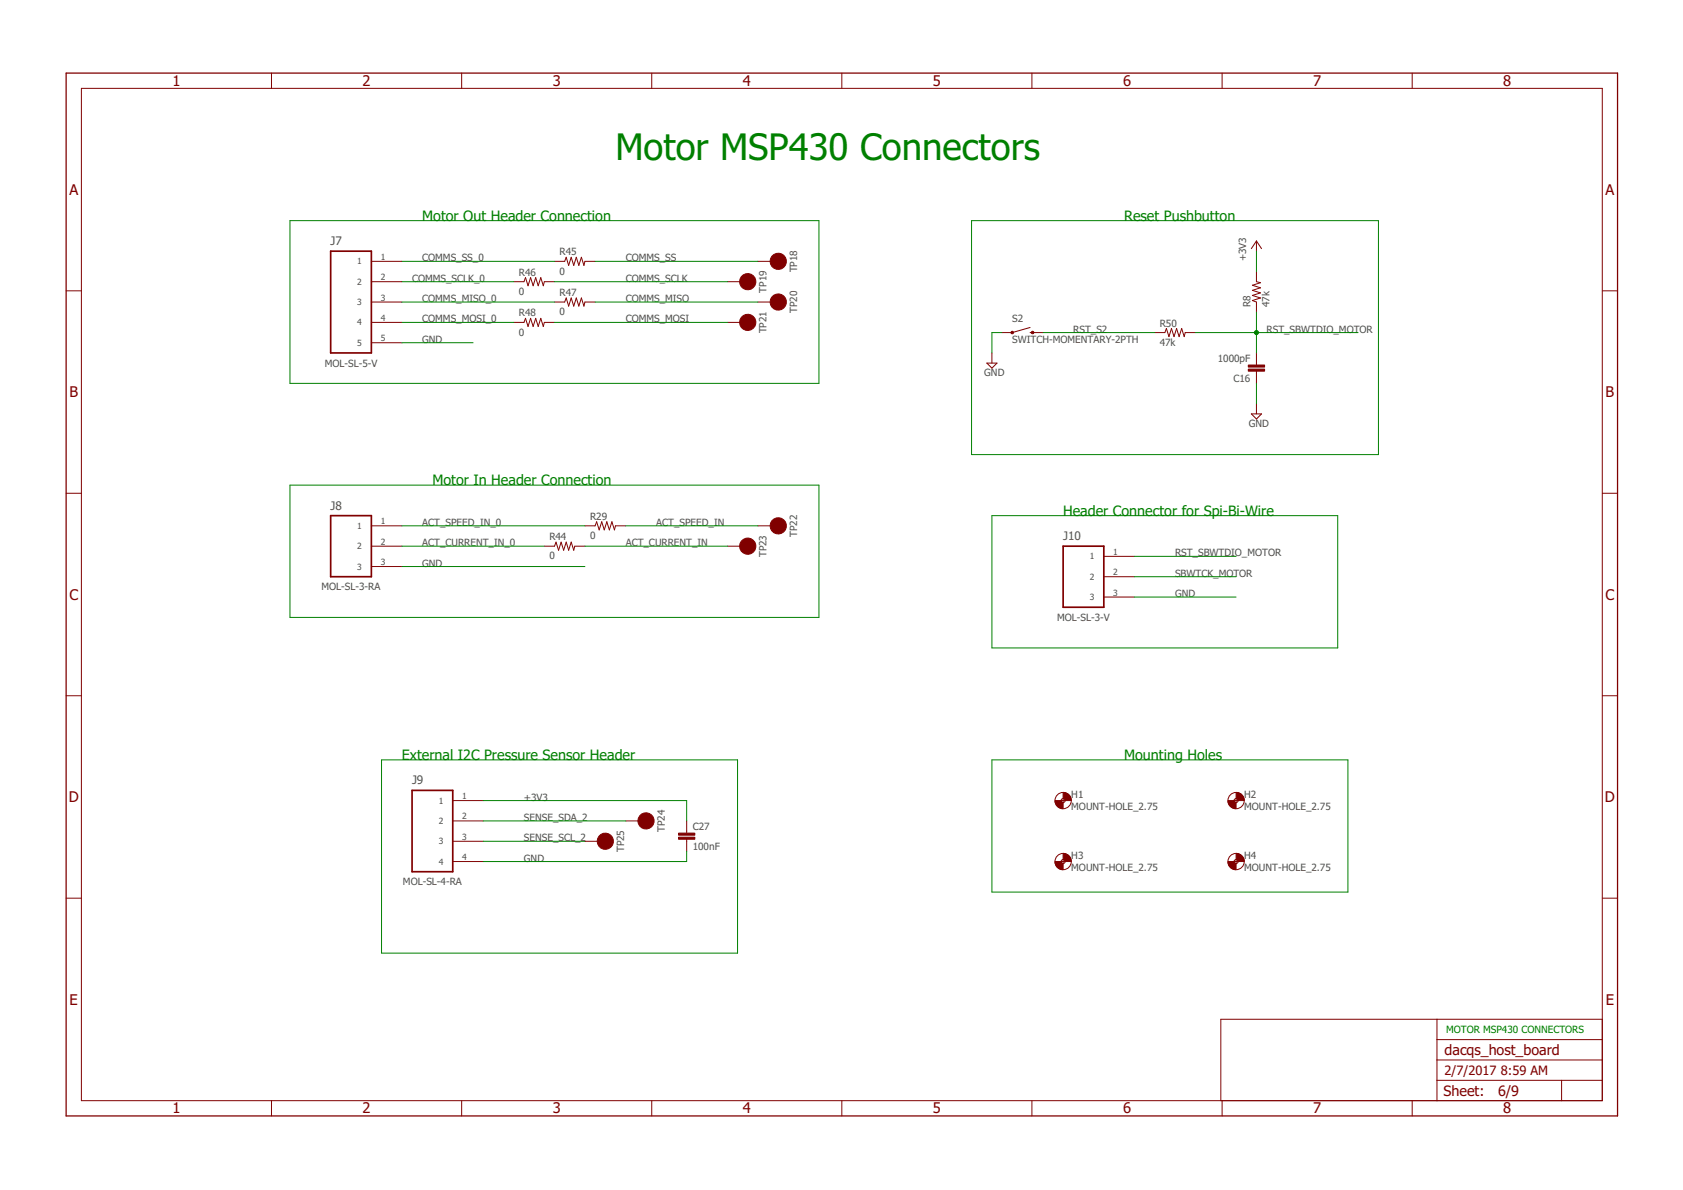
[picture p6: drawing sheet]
<svg xmlns="http://www.w3.org/2000/svg" width="420mm" height="297mm" viewBox="0 0 420 297" stroke-linecap="round" stroke-linejoin="round" font-family="sans-serif">
<g fill="none" stroke="#800000" stroke-width=".25">
<path d="M67.8 18.2v3.9M115.3 18.2v3.9M162.7 18.2v3.9M210.2 18.2v3.9M257.6 18.2v3.9M305.1 18.2v3.9M352.6 18.2v3.9M20.3 22.1h379.7v252.6h-379.7zM16.5 72.6h3.8M92.7 70.3h7.6M92.7 75.4h7.6M92.7 65.2h7.6"/>
<path d="M128.3 70.3h2.5l.4-1 .6 2 .7-2 .6 2 .6-2 .7 2 .6-2 .6 2 .3-1h2.5M138.4 75.4h2.6l.4-1 .6 2 .6-2 .6 2 .7-2 .6 2 .6-2 .7 2 .2-1h2.6M138.4 65.2h2.6l.4-1 .6 2.1 .6-2.1 .6 2.1 .7-2.1 .6 2.1 .6-2.1 .7 2.1 .2-1.1h2.6M181.6 70.3h5.1M189.2 75.4h5.1M189.2 65.2h5.1M313.7 67.8v2.5l1 .3-2 .6 2 .6-2 .7 2 .6-2 .6 2 .7-2 .6 1 .4v2.5M313.7 60.2v2.5M313.7 60.2l1.2 1.9M313.7 60.2l-1.3 1.9M400 72.6h3.8M92.7 80.5h7.6"/>
<path d="M92.7 85.6h7.6M128.3 80.5h2.5l.4-1 .6 2 .7-2 .6 2 .6-2 .7 2 .6-2 .6 2 .3-1h2.5M181.6 80.5h5.1M246.4 90.6h2.5l-1.3 1.3zM247.6 88.1v2.5M257.2 81.7l-4.5 1.3h-2.5M257.2 83h3.1M288.3 83h2.5l.4-1 .6 2 .7-2 .6 2 .6-2 .7 2 .6-2 .6 2 .3-1h2.5M313.7 88.1v3M313.7 92.6v3.1M312.4 103.3h2.5l-1.2 1.3zM313.7 100.8v2.5"/>
<path d="M16.5 123.1h3.8M92.7 136.3h7.6M92.7 131.3h7.6M135.9 136.3h2.5l.4-1 .6 2.1 .7-2.1 .6 2.1 .7-2.1 .6 2.1 .6-2.1 .6 2.1 .3-1.1h2.5M146 131.3h2.6l.3-1.1 .7 2.1 .6-2.1 .7 2.1 .6-2.1 .6 2.1 .7-2.1 .6 2.1 .2-1h2.6M181.6 136.3h5.1M189.2 131.3h5.1M275.6 138.9h7.6M400 123.1h3.8M92.7 141.4h7.6M275.6 144h7.6M275.6 149h7.6"/>
<path d="M16.5 173.7h3.8M400 173.7h3.8M113 199.8h7.6M264.9 199.8h1M265.4 199.3v1M308.1 199.8h1M308.6 199.3v1M113 215.1h7.6M113 204.9h7.6M113 210h7.6M146 210h5.1M156.2 204.9h5.1"/>
<path d="M171.4 204.9v3.1M171.4 209.5v3M264.9 215.1h1M265.4 214.5v1.1M308.1 215.1h1M308.6 214.5v1.1M16.5 224.2h3.8M400 224.2h3.8M358.7 254.4v20.3M358.7 259.5h41.3M400 254.4h-95.2v20.3M67.8 274.7v3.9"/>
<path d="M115.3 274.7v3.9M162.7 274.7v3.9M210.2 274.7v3.9M257.6 274.7v3.9M305.1 274.7v3.9M352.6 274.7v3.9M358.7 269.7h41.3M358.7 264.6h41.3M389.8 269.7v5"/>
<circle cx="265.4" cy="199.8" r="2.03"/>
<circle cx="265.4" cy="199.8" r=".51"/>
<circle cx="308.6" cy="199.8" r="2.03"/>
<circle cx="308.6" cy="199.8" r=".51"/>
<circle cx="265.4" cy="215.1" r="2.03"/>
<circle cx="265.4" cy="215.1" r=".51"/>
<circle cx="308.6" cy="215.1" r="2.03"/>
<circle cx="308.6" cy="215.1" r=".51"/>
</g>
<path d="M16.5 18.2h387.3v260.4h-387.3z" fill="none" stroke="#800000" stroke-width=".32"/>
<g fill="#800000" stroke="#800000" stroke-width=".25">
<path d="M265.4 197.8a2 2 0 0 1 2 2h-1.5l-.1-.3-.4-.2z" fill-rule="evenodd"/>
<path d="M263.4 199.8h1.5l.1 .3 .4 .2v1.6a2.04 2.04 0 0 1-2-2.1z" fill-rule="evenodd"/>
<path d="M308.6 197.8a2 2 0 0 1 2 2h-1.5l-.1-.3-.4-.2z" fill-rule="evenodd"/>
<path d="M306.6 199.8h1.5l.1 .3 .4 .2v1.6a2 2 0 0 1-2-2.1z" fill-rule="evenodd"/>
<path d="M265.4 213a2.04 2.04 0 0 1 2 2.1h-1.5l-.1-.3-.4-.3z" fill-rule="evenodd"/>
<path d="M263.4 215.1h1.5l.1 .3 .4 .2v1.5a2 2 0 0 1-2-2z" fill-rule="evenodd"/>
<path d="M308.6 213a2.04 2.04 0 0 1 2 2.1h-1.5l-.1-.3-.4-.3z" fill-rule="evenodd"/>
<path d="M306.6 215.1h1.5l.1 .3 .4 .2v1.5a1.97 1.97 0 0 1-2-2z" fill-rule="evenodd"/>
<circle cx="252.7" cy="83" r=".33"/>
<circle cx="257.8" cy="83" r=".33"/>
<circle cx="194.3" cy="65.2" r="2.03"/>
<circle cx="186.7" cy="70.3" r="2.03"/>
<circle cx="194.3" cy="75.4" r="2.03"/>
<circle cx="186.7" cy="80.5" r="2.03"/>
<circle cx="194.3" cy="131.3" r="2.04"/>
<circle cx="186.7" cy="136.3" r="2.04"/>
<circle cx="161.3" cy="204.9" r="2.03"/>
<circle cx="151.1" cy="210" r="2.03"/>
</g>
<g fill="#800000" stroke="#800000" stroke-width=".25">
<path d="M311.6 91.1h4.1v.5h-4.1z"/>
<path d="M311.6 92.1h4.1v.5h-4.1z"/>
<path d="M169.4 209h4.1v.5h-4.1z"/>
<path d="M169.4 208h4.1v.5h-4.1z"/>
</g>
<path d="M82.5 62.7h10.2v25.4h-10.2zM82.5 128.7h10.2v15.3h-10.2zM265.4 136.3h10.2v15.3h-10.2zM102.9 197.3h10.1v20.3h-10.1z" fill="none" stroke="#800000" stroke-width=".42"/>
<g fill="none" stroke="#008000" stroke-width=".25">
<path d="M72.4 55.1h132v40.6h-132zM242.5 55.1h101.6v58.4h-101.6zM100.3 65.2h38.1M100.3 70.3h28M100.3 75.4h38.1M138.4 70.3h43.2M148.6 65.2h40.6M148.6 75.4h40.6M313.7 62.7v5.1M313.7 77.9v10.2M100.3 85.6h17.8M100.3 80.5h28"/>
<path d="M138.4 80.5h43.2M250.2 83h-2.6v5.1M260.3 83h28M298.4 83h40.6M313.7 95.7v5.1M72.4 121.1h132v33h-132zM100.3 131.3h45.7M100.3 136.3h35.6M146 136.3h35.6M156.2 131.3h33M247.6 128.7h86.4v33h-86.4zM283.2 138.9h25.4"/>
<path d="M100.3 141.4h45.7M283.2 149h25.4M283.2 144h25.4M95.2 189.7h88.9v48.2h-88.9zM120.6 199.8h50.8v5.1M247.6 189.7h88.9v33h-88.9zM120.6 204.9h35.6M120.6 210h25.4M171.4 212.5v2.6h-50.8"/>
</g>
<circle cx="313.7" cy="83" r=".51" fill="#008000" stroke="#008000" stroke-width=".25"/>
<text font-size="9.1" fill="#008000" x="153.7" y="39.8">Motor MSP430 Connectors</text>
<g font-size="3.7" fill="#800000">
<text x="43.1" y="21.4">1</text>
<text x="90.5" y="21.4">2</text>
<text x="138" y="21.4">3</text>
<text x="185.4" y="21.4">4</text>
<text x="232.9" y="21.4">5</text>
<text x="280.4" y="21.4">6</text>
<text x="327.8" y="21.4">7</text>
<text x="375.3" y="21.4">8</text>
<text x="17.3" y="48.6">A</text>
<text x="400.8" y="48.6">A</text>
<text x="17.3" y="99.2">B</text>
<text x="400.8" y="99.2">B</text>
<text x="17.3" y="149.7">C</text>
<text x="400.8" y="149.7">C</text>
<text x="17.2" y="200.2">D</text>
<text x="400.7" y="200.2">D</text>
<text x="17.4" y="250.8">E</text>
<text x="400.9" y="250.8">E</text>
<text x="43.1" y="277.9">1</text>
<text x="90.5" y="277.9">2</text>
<text x="138" y="277.9">3</text>
<text x="185.4" y="277.9">4</text>
<text x="232.9" y="277.9">5</text>
<text x="280.4" y="277.9">6</text>
<text x="327.8" y="277.9">7</text>
<text x="375.3" y="277.9">8</text>
</g>
<g font-size="3.6" fill="#008000">
<text x="105.4" y="55.1">Motor Out Header Connection</text>
<text x="280.6" y="55.1">Reset Pushbutton</text>
<text x="107.9" y="121.1">Motor In Header Connection</text>
<text x="265.4" y="128.7">Header Connector for Spi-Bi-Wire</text>
<text x="100.3" y="189.7">External I2C Pressure Sensor Header</text>
<text x="280.6" y="189.7">Mounting Holes</text>
</g>
<g font-size="3.6" fill="#800000">
<text x="360.6" y="263.3">dacqs_host_board</text>
<text x="360.4" y="273.6">Sheet:</text>
<text x="374" y="273.5">6/9</text>
</g>
<g font-size="3.2" fill="#800000">
<text x="360.6" y="268.4">2/7/2017</text>
<text x="374.7" y="268.4">8:59 AM</text>
</g>
<g font-size="2.9" fill="#505050">
<text x="82.5" y="61.2">J7</text>
<text x="82.5" y="127.2">J8</text>
<text x="265.4" y="134.8">J10</text>
<text x="102.9" y="195.8">J9</text>
</g>
<g font-size="2.5" fill="#505050">
<text x="105.4" y="65.2">COMMS_SS_0</text>
<text x="139.7" y="63.7">R45</text>
<text x="156.2" y="65.2">COMMS_SS</text>
<text x="311.1" y="65.2" transform="rotate(-90 311.1 65.2)">+3V3</text>
<text x="102.9" y="70.3">COMMS_SCLK_0</text>
<text x="129.5" y="68.8">R46</text>
<text x="139.7" y="68.5">0</text>
<text x="156.2" y="70.3">COMMS_SCLK</text>
<text x="199" y="68" transform="rotate(-90 199 68)">TP18</text>
<text x="105.4" y="75.4">COMMS_MISO_0</text>
<text x="129.5" y="73.6">0</text>
<text x="139.7" y="73.9">R47</text>
<text x="156.2" y="75.4">COMMS_MISO</text>
<text x="191.4" y="73.1" transform="rotate(-90 191.4 73.1)">TP19</text>
<text x="312.2" y="76.7" transform="rotate(-90 312.2 76.7)">R8</text>
<text x="317" y="76.7" transform="rotate(-90 317 76.7)">47k</text>
<text x="105.4" y="80.5">COMMS_MOSI_0</text>
<text x="129.5" y="83.8">0</text>
<text x="129.5" y="79">R48</text>
<text x="139.7" y="78.7">0</text>
<text x="156.2" y="80.5">COMMS_MOSI</text>
<text x="191.4" y="83.2" transform="rotate(-90 191.4 83.2)">TP21</text>
<text x="199" y="78.2" transform="rotate(-90 199 78.2)">TP20</text>
<text x="252.7" y="80.5">S2</text>
<text x="267.9" y="83">RST_S2</text>
<text x="289.5" y="81.5">R50</text>
<text x="316.2" y="83">RST_SBWTDIO_MOTOR</text>
<text x="105.4" y="85.5">GND</text>
<text x="252.7" y="85.5">SWITCH-MOMENTARY-2PTH</text>
<text x="289.5" y="86.3">47k</text>
<text x="81.1" y="91.5">MOL-SL-5-V</text>
<text x="245.7" y="93.8">GND</text>
<text x="304" y="90.2">1000pF</text>
<text x="307.9" y="95.3">C16</text>
<text x="311.8" y="106.5">GND</text>
<text x="105.4" y="131.3">ACT_SPEED_IN_0</text>
<text x="147.3" y="129.8">R29</text>
<text x="163.8" y="131.3">ACT_SPEED_IN</text>
<text x="105.4" y="136.3">ACT_CURRENT_IN_0</text>
<text x="137.1" y="134.8">R44</text>
<text x="147.3" y="134.6">0</text>
<text x="156.2" y="136.3">ACT_CURRENT_IN</text>
<text x="199" y="134" transform="rotate(-90 199 134)">TP22</text>
<text x="105.4" y="141.4">GND</text>
<text x="137.1" y="139.6">0</text>
<text x="191.4" y="139.1" transform="rotate(-90 191.4 139.1)">TP23</text>
<text x="293.3" y="138.9">RST_SBWTDIO_MOTOR</text>
<text x="293.3" y="144">SBWTCK_MOTOR</text>
<text x="80.3" y="147.4">MOL-SL-3-RA</text>
<text x="293.3" y="149">GND</text>
<text x="263.9" y="155">MOL-SL-3-V</text>
<text x="130.8" y="199.8">+3V3</text>
<text x="267.4" y="202.3">MOUNT-HOLE_2.75</text>
<text x="267.4" y="199.2">H1</text>
<text x="310.6" y="202.3">MOUNT-HOLE_2.75</text>
<text x="310.6" y="199.2">H2</text>
<text x="130.8" y="204.9">SENSE_SDA_2</text>
<text x="130.8" y="210">SENSE_SCL_2</text>
<text x="166" y="207.7" transform="rotate(-90 166 207.7)">TP24</text>
<text x="173" y="207.1">C27</text>
<text x="130.8" y="215.1">GND</text>
<text x="155.8" y="212.8" transform="rotate(-90 155.8 212.8)">TP25</text>
<text x="173" y="212.1">100nF</text>
<text x="267.4" y="214.5">H3</text>
<text x="310.6" y="214.5">H4</text>
<text x="100.6" y="221">MOL-SL-4-RA</text>
<text x="267.4" y="217.5">MOUNT-HOLE_2.75</text>
<text x="310.6" y="217.5">MOUNT-HOLE_2.75</text>
</g>
<text font-size="2.5" fill="#008000" x="361" y="257.9">MOTOR MSP430 CONNECTORS</text>
<g font-size="2.1" fill="#505050">
<text x="89.2" y="66">1</text>
<text x="95" y="64.9">1</text>
<text x="89.2" y="71.1">2</text>
<text x="95" y="70">2</text>
<text x="89.2" y="76.1">3</text>
<text x="95" y="75">3</text>
<text x="89.2" y="81.2">4</text>
<text x="95" y="80.1">4</text>
<text x="89.2" y="86.3">5</text>
<text x="95" y="85.2">5</text>
<text x="95" y="130.9">1</text>
<text x="89.2" y="137.1">2</text>
<text x="89.2" y="132">1</text>
<text x="95" y="136">2</text>
<text x="89.2" y="142.2">3</text>
<text x="95" y="141.1">3</text>
<text x="272.1" y="139.6">1</text>
<text x="277.9" y="143.6">2</text>
<text x="277.9" y="138.5">1</text>
<text x="272.1" y="144.7">2</text>
<text x="272.1" y="149.8">3</text>
<text x="277.9" y="148.7">3</text>
<text x="109.5" y="200.6">1</text>
<text x="115.4" y="199.5">1</text>
<text x="109.5" y="205.7">2</text>
<text x="115.4" y="204.5">2</text>
<text x="115.4" y="209.6">3</text>
<text x="109.5" y="210.7">3</text>
<text x="109.5" y="215.8">4</text>
<text x="115.4" y="214.7">4</text>
</g>
</svg>
